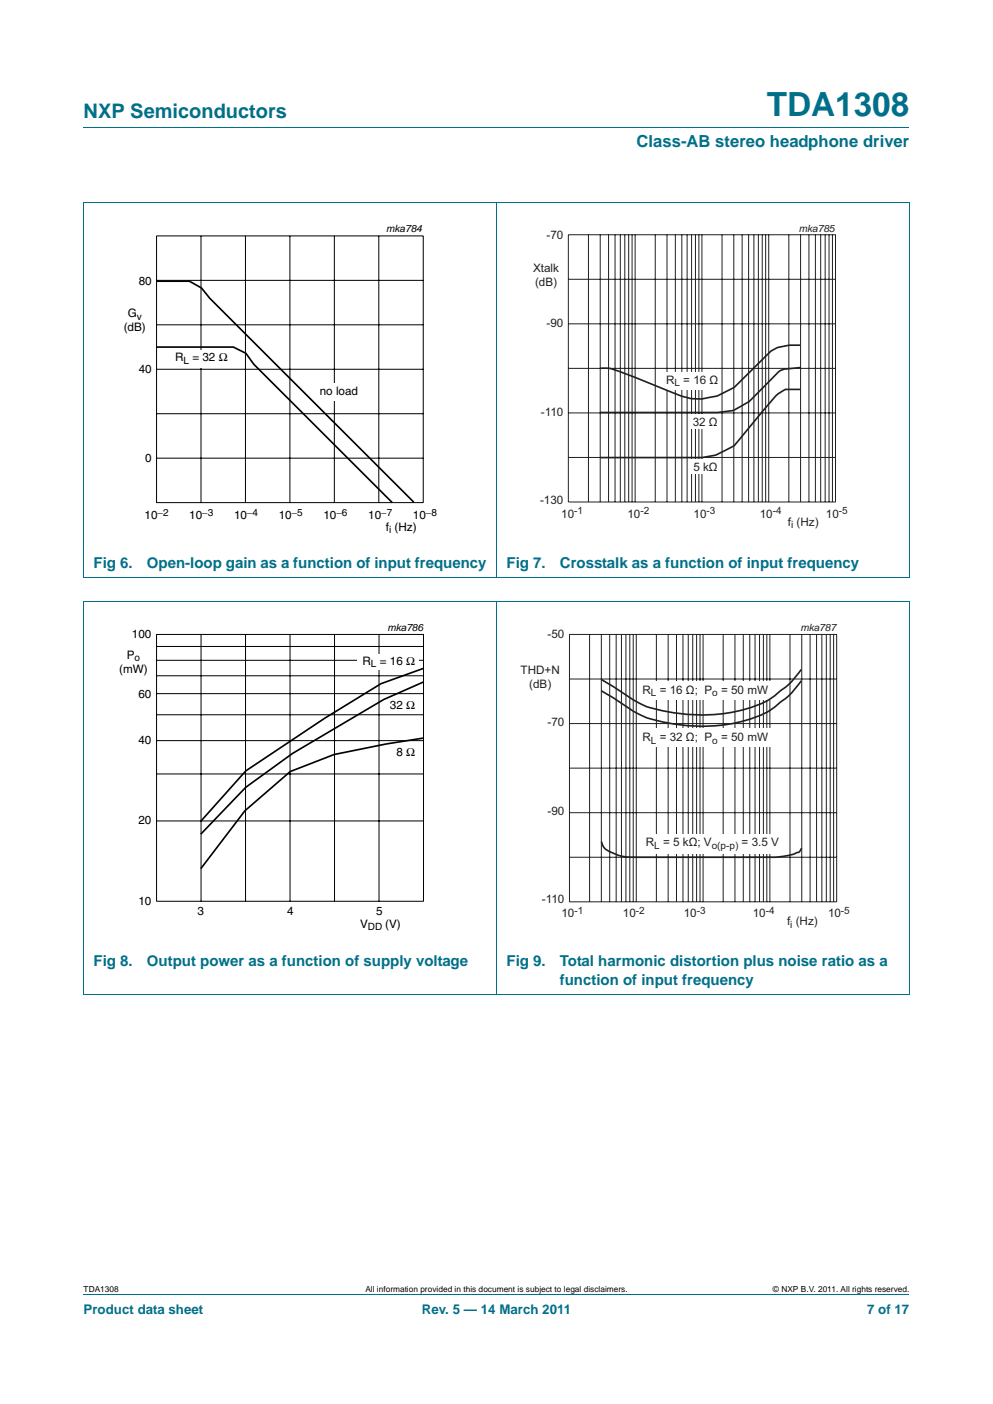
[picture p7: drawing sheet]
<svg xmlns="http://www.w3.org/2000/svg" width="210mm" height="297mm" viewBox="0 0 210 297" stroke-linecap="round" stroke-linejoin="round" font-family="sans-serif">
<path d="M17.7 27h174.6M17.6 42.9h174.7M17.7 42.9v79.3M105 42.8v79.5M192.3 42.9v79.3M17.6 122.2h174.7M17.7 273.9h174.6" fill="none" stroke="#00708a" stroke-width=".21"/>
<path d="M20.4 47.1h81.9v66.3h-81.9z" fill="none" stroke="#fff" stroke-width=".21"/>
<path d="M33.1 49.9h56.4v56.4h-56.4zM33.1 59.3h56.4M42.5 49.9v56.4M51.9 49.9v56.4M61.3 49.9v56.4M70.7 49.9v56.4M80.1 49.9v56.4M33.1 68.7h56.4M33.1 78.1h56.4M33.1 87.5h56.4M33.1 96.9h56.4" fill="none" stroke="#000" stroke-width=".21"/>
<path d="M33.1 59.5h7l2.5 1.4 1.8 2.2 43.1 43.1M33.2 73.4h16.1l2.7 1.3 1.7 2.4 29.2 29.2" fill="none" stroke="#000" stroke-width=".35"/>
<g fill="#fff">
<path d="M66.6 81.1h9.6v3.7h-9.6z"/>
<path d="M36.2 74.1h12.7v3.8h-12.7z"/>
</g>
<path d="M107.7 47.1h81.9v66.3h-81.9z" fill="none" stroke="#fff" stroke-width=".21"/>
<g fill="none" stroke="#231f20" stroke-width=".21">
<path d="M120.2 49.7v56.5M120.2 49.7h56.5v56.5h-56.5M120.2 59.1h56.5M124.4 49.7v56.5M126.9 49.7v56.5M128.7 49.7v56.5M130.1 49.7v56.5M131.2 49.7v56.5M132.1 49.7v56.5M132.9 49.7v56.5M133.7 49.7v56.5M134.3 49.7v56.5"/>
<path d="M138.6 49.7v56.5M141 49.7v56.5M142.8 49.7v56.5M144.2 49.7v56.5M145.3 49.7v56.5M146.2 49.7v56.5M147.1 49.7v56.5M147.8 49.7v56.5M148.4 49.7v56.5M152.7 49.7v56.5M155.2 49.7v56.5M156.9 49.7v56.5"/>
<path d="M158.3 49.7v56.5M159.4 49.7v56.5M160.4 49.7v56.5M161.2 49.7v56.5M161.9 49.7v56.5M162.6 49.7v56.5M166.8 49.7v56.5M169.3 49.7v56.5M171.1 49.7v56.5M172.4 49.7v56.5M173.5 49.7v56.5M174.5 49.7v56.5"/>
<path d="M175.3 49.7v56.5M176 49.7v56.5M120.2 77.9h56.5M120.2 68.5h56.5M120.2 87.4h56.5M120.2 96.8h56.5"/>
</g>
<g fill="#fff">
<path d="M145.9 87.8h3.3v2.9h-3.3z"/>
<path d="M145.8 97.3h3.4v3h-3.4z"/>
<path d="M140 78.9h12.1v3.7h-12.1z"/>
</g>
<path d="M169.2 73h-2.3l-2.5 .5-1.4 .8-7.8 7.7-3.8 1.8a11.8 11.8 0 0 1-7.2 0l-6.4-2.5a56.7 56.7 0 0 0-9.3-3.4h-1.5M169.3 77.7l-.2 .1a9.6 9.6 0 0 0-4.5 .9l-4.5 4.6a12.7 12.7 0 0 1-4.8 3.4l-3.5 .6h-24.9M169.3 82.4h-3.2a8.7 8.7 0 0 0-3.4 2.9l-6.8 8.2a3.7 3.7 0 0 1-2.3 1.7l-2.3 1.1-2.9 .5h-21.5" fill="none" stroke="#231f20" stroke-width=".35"/>
<path d="M105 127.1v83.4M17.6 210.4h174.7M17.7 210.4v-83.2h174.6v83.2" fill="none" stroke="#00708a" stroke-width=".21"/>
<path d="M20.4 131.4h81.9v66.3h-81.9z" fill="none" stroke="#fff" stroke-width=".21"/>
<g fill="none" stroke="#000" stroke-width=".21">
<path d="M33.1 134.2h56.5v56.5h-56.5zM33.1 139.7h56.5M33.1 136.8h56.5M42.5 134.2v56.5M51.9 134.2v56.5M61.3 134.2v56.5M70.7 134.2v56.5M80.1 134.2v56.5M33.1 156.7h56.5M33.1 151.2h56.5M33.1 146.8h56.5M33.1 143h56.5"/>
<path d="M33.1 173.7h56.5M33.1 163.7h56.5"/>
</g>
<path d="M89.5 156.2l-7.9 1.2-11 2.2-9.2 3.6-9.6 8.3-9.3 12.3M89.6 144.3l-8.5 3.7-19.2 11.4-9.9 7.2-9.5 9.9" fill="none" stroke="#000" stroke-width=".35"/>
<path d="M75.5 138.5h13v3.3h-13z" fill="#fff"/>
<path d="M89.5 141.4l-8.9 3.2-11.9 7.4-16.7 11.1-9.5 10.7" fill="none" stroke="#000" stroke-width=".35"/>
<path d="M107.7 131.4h81.9v66.3h-81.9z" fill="none" stroke="#fff" stroke-width=".21"/>
<g fill="none" stroke="#231f20" stroke-width=".21">
<path d="M120.4 134.2h56.5v56.6h-56.5zM124.7 134.2v56.6M127.2 134.2v56.6M128.9 134.2v56.6M130.3 134.2v56.6M131.4 134.2v56.6M132.4 134.2v56.6M133.2 134.2v56.6M133.9 134.2v56.6M134.5 134.2v56.6M138.8 134.2v56.6M141.3 134.2v56.6"/>
<path d="M143.1 134.2v56.6M144.4 134.2v56.6M145.5 134.2v56.6M146.5 134.2v56.6M147.3 134.2v56.6M148 134.2v56.6M148.7 134.2v56.6M152.9 134.2v56.6M155.4 134.2v56.6M157.2 134.2v56.6M158.5 134.2v56.6M159.7 134.2v56.6"/>
<path d="M160.6 134.2v56.6M161.4 134.2v56.6M162.2 134.2v56.6M162.8 134.2v56.6M167.1 134.2v56.6M169.5 134.2v56.6M171.3 134.2v56.6M172.7 134.2v56.6M173.8 134.2v56.6M174.7 134.2v56.6M175.6 134.2v56.6M176.3 134.2v56.6"/>
<path d="M120.4 143.7h56.5M120.4 153.1h56.5M120.4 171.9h56.5M120.4 162.5h56.5M120.4 181.4h56.5"/>
</g>
<g fill="#fff">
<path d="M135.2 176.6h30.3v4.1h-30.3z"/>
<path d="M134.9 154.2h28.4v3.8h-28.4z"/>
<path d="M134.9 144.1h28.4v3.9h-28.4z"/>
</g>
<path d="M169.5 141.6l-.4 .5a18.6 18.6 0 0 1-4.7 4.6 16 16 0 0 1-6.8 3.3 36.9 36.9 0 0 1-21.7-.9l-2-1-6.8-4.4M169.5 144l-.4 .5a18.6 18.6 0 0 1-4.7 4.6 16 16 0 0 1-6.8 3.3 36.9 36.9 0 0 1-21.7-.9 34.6 34.6 0 0 1-6.2-3.8l-2.6-1.6M127.2 178l.1 .3a2.7 2.7 0 0 0 1.9 2 12.4 12.4 0 0 0 6.7 1.1h23.8a26.1 26.1 0 0 0 5.8-.2l2.2-.4 .9-.4a.98 .98 0 0 0 .9-1" fill="none" stroke="#231f20" stroke-width=".35"/>
<text font-size="7" fill="#00708a" x="162.1" y="24.6">TDA1308</text>
<text font-size="4.2" fill="#00708a" x="17.7" y="24.9">NXP Semiconductors</text>
<text font-size="3.5" fill="#00708a" x="134.6" y="31.1">Class-AB stereo headphone driver</text>
<g font-size="3.2" fill="#00708a">
<text x="19.8" y="120.1">Fig 6.</text>
<text x="31.1" y="120.1">Open-loop gain as a function of input frequency</text>
<text x="107.1" y="120.1">Fig 7.</text>
<text x="118.4" y="120.1">Crosstalk as a function of input frequency</text>
<text x="19.8" y="204.4">Fig 8.</text>
<text x="31.1" y="204.4">Output power as a function of supply voltage</text>
<text x="107.1" y="204.4">Fig 9.</text>
<text x="118.4" y="208.3">function of input frequency</text>
<text x="118.4" y="204.4">Total harmonic distortion plus noise ratio as a</text>
</g>
<g font-size="2.8" fill="#00708a">
<text x="17.7" y="277.9">Product data sheet</text>
<text x="89.2" y="277.9">Rev. 5 — 14 March 2011</text>
<text x="183.4" y="277.9">7 of 17</text>
</g>
<g font-size="2.5" fill="#231f20">
<text x="115.6" y="50.6">-70</text>
<text x="112.7" y="57.6">Xtalk</text>
<text x="113.1" y="60.6">(dB)</text>
<text x="115.6" y="69.3">-90</text>
<text x="140.8" y="81.3">R</text>
<text x="144.5" y="81.3">= 16 Ω</text>
<text x="114.4" y="87.9">-110</text>
<text x="146.5" y="90.1">32 Ω</text>
<text x="146.6" y="99.6">5 kΩ</text>
<text x="114.2" y="106.6">-130</text>
<text x="118.7" y="109.5">10</text>
<text x="132.7" y="109.5">10</text>
<text x="146.7" y="109.5">10</text>
<text x="160.7" y="109.5">10</text>
<text x="166.6" y="111.2">f (Hz)</text>
<text x="174.6" y="109.5">10</text>
<text x="115.8" y="134.9">-50</text>
<text x="110.1" y="142.6">THD+N</text>
<text x="111.9" y="145.5">(dB)</text>
<text x="135.8" y="146.8">R</text>
<text x="139.5" y="146.8">= 16 Ω; P</text>
<text x="152.5" y="146.8">= 50 mW</text>
<text x="115.8" y="153.6">-70</text>
<text x="135.8" y="156.8">R</text>
<text x="139.5" y="156.8">= 32 Ω; P</text>
<text x="152.5" y="156.8">= 50 mW</text>
<text x="115.8" y="172.3">-90</text>
<text x="136.6" y="179">R</text>
<text x="140.2" y="179">= 5 kΩ; V</text>
<text x="156.8" y="179">= 3.5 V</text>
<text x="114.6" y="191">-110</text>
<text x="118.7" y="194.1">10</text>
<text x="131.7" y="194.1">10</text>
<text x="144.6" y="194.1">10</text>
<text x="159.2" y="194.1">10</text>
<text x="166.4" y="195.8">f (Hz)</text>
<text x="175.1" y="194.1">10</text>
</g>
<g font-size="2.5">
<text x="29.4" y="60.3">80</text>
<text x="26.2" y="70.1">(dB)</text>
<text x="27" y="67.1">G</text>
<text x="37" y="76.5">R</text>
<text x="40.7" y="76.5">= 32 Ω</text>
<text x="29.4" y="79">40</text>
<text x="67.6" y="83.7">no load</text>
<text x="30.7" y="97.7">0</text>
<text x="30.6" y="109.8">10</text>
<text x="40" y="109.8">10</text>
<text x="49.5" y="109.8">10</text>
<text x="58.9" y="109.8">10</text>
<text x="68.4" y="109.8">10</text>
<text x="77.9" y="109.8">10</text>
<text x="81.6" y="112.3">f (Hz)</text>
<text x="87.3" y="109.8">10</text>
<text x="27.9" y="135">100</text>
<text x="25.2" y="142.4">(mW)</text>
<text x="26.8" y="139.4">P</text>
<text x="76.7" y="140.6">R</text>
<text x="80.3" y="140.6">= 16 Ω</text>
<text x="29.3" y="147.6">60</text>
<text x="82.4" y="150">32 Ω</text>
<text x="29.3" y="157.4">40</text>
<text x="83.8" y="159.9">8 Ω</text>
<text x="29.3" y="174.3">20</text>
<text x="29.3" y="191.4">10</text>
<text x="41.8" y="193.6">3</text>
<text x="60.7" y="193.6">4</text>
<text x="76.2" y="196.3">V</text>
<text x="79.5" y="193.6">5</text>
<text x="81.4" y="196.3">(V)</text>
</g>
<g font-size="2.1">
<text x="81.7" y="49.1">mka784</text>
<text x="28.9" y="67.6">v</text>
<text x="38.8" y="77">L</text>
<text x="33.3" y="109.1">−2</text>
<text x="42.8" y="109.1">−3</text>
<text x="52.2" y="109.1">−4</text>
<text x="61.7" y="109.1">−5</text>
<text x="71.2" y="109.1">−6</text>
<text x="80.6" y="109.1">−7</text>
<text x="82.3" y="112.8">i</text>
<text x="90.1" y="109.1">−8</text>
<text x="81.9" y="133.4">mka786</text>
<text x="28.4" y="139.9">o</text>
<text x="78.4" y="141.1">L</text>
<text x="77.8" y="196.8">DD</text>
</g>
<g font-size="2.1" fill="#231f20">
<text x="168.9" y="49.1">mka785</text>
<text x="142.6" y="81.8">L</text>
<text x="121.4" y="108.8">-1</text>
<text x="135.4" y="108.8">-2</text>
<text x="149.4" y="108.8">-3</text>
<text x="163.4" y="108.8">-4</text>
<text x="167.3" y="111.7">i</text>
<text x="177.4" y="108.8">-5</text>
<text x="169.2" y="133.4">mka787</text>
<text x="137.6" y="147.3">L</text>
<text x="150.6" y="147.3">o</text>
<text x="137.6" y="157.3">L</text>
<text x="150.6" y="157.3">o</text>
<text x="138.3" y="179.5">L</text>
<text x="150.5" y="179.5">o(p-p)</text>
<text x="121.5" y="193.4">-1</text>
<text x="134.5" y="193.4">-2</text>
<text x="147.3" y="193.4">-3</text>
<text x="161.9" y="193.4">-4</text>
<text x="167.1" y="196.3">i</text>
<text x="177.8" y="193.4">-5</text>
</g>
<g font-size="1.8">
<text x="17.7" y="273.3">TDA1308</text>
<text x="77.3" y="273.3">All information provided in this document is subject to legal disclaimers.</text>
<text x="163.5" y="273.3">© NXP B.V. 2011. All rights reserved.</text>
</g>
</svg>
